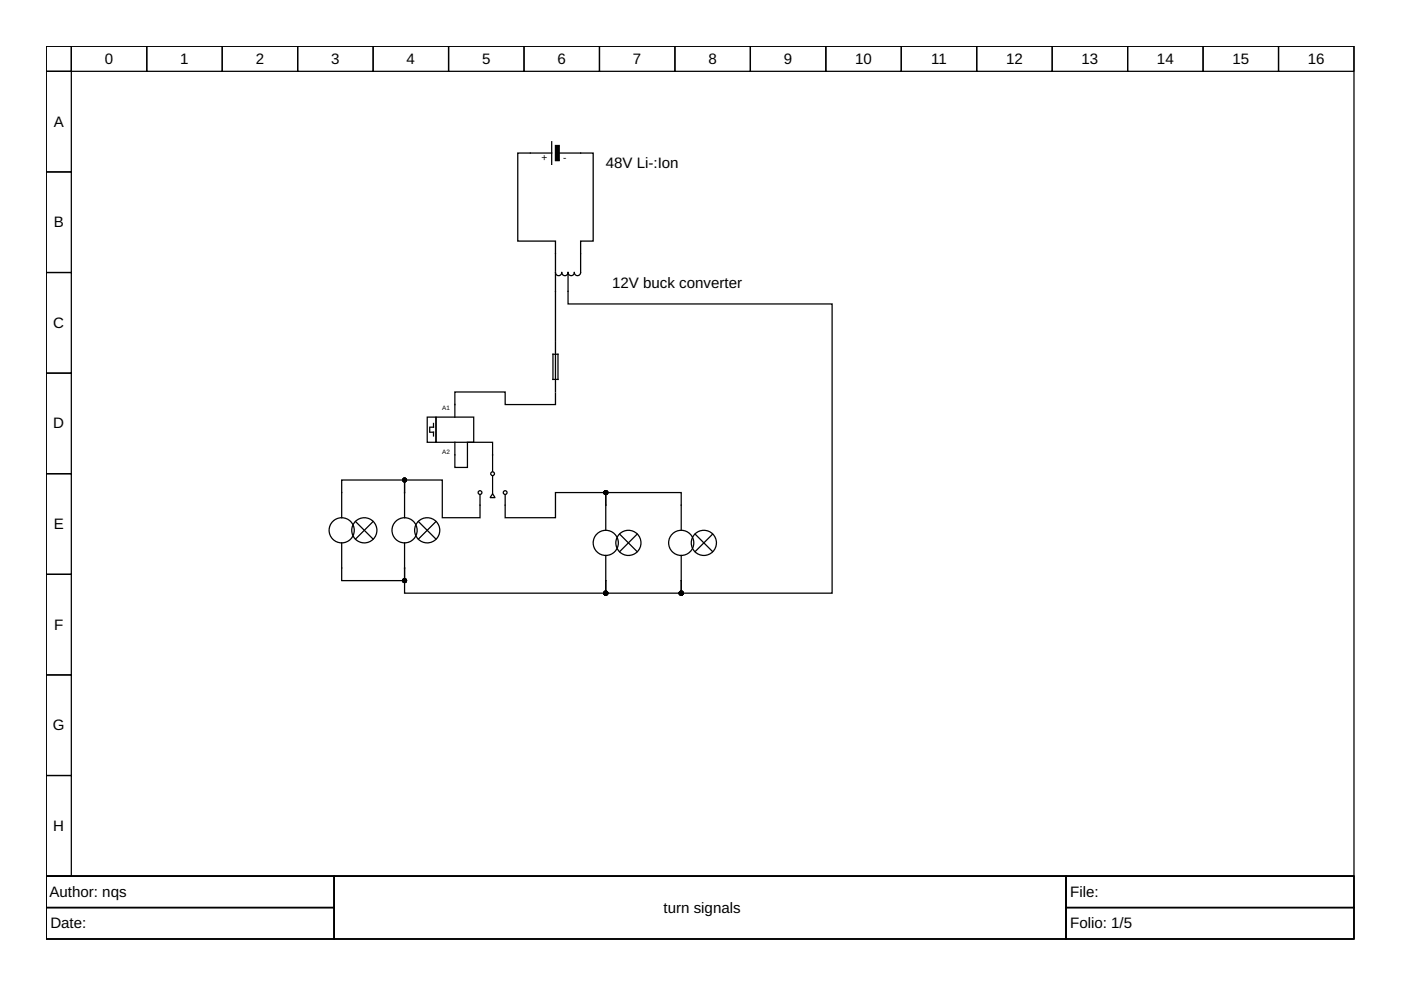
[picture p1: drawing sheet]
<svg xmlns="http://www.w3.org/2000/svg" width="297mm" height="210mm" viewBox="0 0 297 210" stroke-linecap="round" stroke-linejoin="round" font-family="sans-serif">
<g fill="none" stroke="#000" stroke-width=".27">
<path d="M9.8 9.8h277.3v176h-277.3zM9.8 9.8h5.3v5.3h-5.3zM9.8 15.1h5.3v21.4h-5.3zM15.1 9.8h16v5.3h-16zM31.1 9.8h16v5.3h-16zM47.1 9.8h16v5.3h-16zM63.1 9.8h16v5.3h-16zM79.1 9.8h16v5.3h-16zM95.1 9.8h16v5.3h-16zM111.1 9.8h16v5.3h-16zM127.1 9.8h16v5.3h-16zM143.1 9.8h16v5.3h-16z"/>
<path d="M159.1 9.8h16v5.3h-16zM175.1 9.8h16v5.3h-16zM191.1 9.8h16v5.3h-16zM207.1 9.8h16v5.3h-16zM223.1 9.8h16v5.3h-16zM239.1 9.8h16v5.3h-16zM255.1 9.8h16v5.3h-16zM271.1 9.8h16v5.3h-16zM9.8 36.5h5.3v21.3h-5.3zM117 32.5h-7.2v18.6h8v6.4M117 30.1v4.8M118.6 32.5h7.2v18.6h-2.7v6.7a.67 .67 0 0 1-.7 .6 .67 .67 0 0 1-.6-.6 .67 .67 0 0 1-.7 .6 .67 .67 0 0 1-.7-.6"/>
<path d="M9.8 57.8h5.3v21.3h-5.3zM120.4 57.8a.67 .67 0 0 1-.6 .6 .67 .67 0 0 1-.7-.6 .67 .67 0 0 1-.7 .6 .67 .67 0 0 1-.6-.6v14.4M120.4 57.8v6.6h56v61.4h-32v-2.7M9.8 79.1h5.3v21.3h-5.3zM117.2 75.1h1.1v5.3h-1.1zM117.8 72.4v10.7M90.6 88.4h1.8v5.4h-1.8zM91.1 90.7v.8M91.1 91.6h.8v.8M91.9 89.8v.8h-.8M92.4 88.4h8v5.4h-8zM96.4 93.8v5.3h2.7v-5.3h5.3v6.1"/>
<path d="M117.8 83.4v2.4h-10.7v-2.7h-10.7v5.3M9.8 100.4h5.3v21.4h-5.3zM72.4 115.1v8h13.4v-2.7M75.4 110.6l3.7 3.7M79.1 110.6l-3.7 3.7M85.8 104.4v-2.6h8v8h8v-4.8M85.8 104.4v-2.6h-13.4v8M85.8 104.4v5.4M85.8 115.1v5.3M88.7 110.6l3.7 3.7M92.4 110.6l-3.7 3.7M104.4 104.7l.6 .8h-1.1z"/>
<path d="M104.4 101v3.7M107.1 105v4.8h10.7v-5.4h10.6v2.7M128.4 107.1v5.3M128.4 117.8v5.3M128.4 107.1v-2.7h16v8M131.4 113.2l3.7 3.8M135.1 113.2l-3.7 3.8M144.4 117.8v5.3M147.4 113.2l3.7 3.8M151.1 113.2l-3.7 3.8M9.8 121.8h5.3v21.3h-5.3zM85.8 120.4v5.4h42.6v-2.7"/>
<path d="M128.4 123.1v2.7h16v-2.7M9.8 143.1h5.3v21.3h-5.3zM9.8 164.4h5.3v21.4h-5.3zM9.8 185.8h277.3v13.3h-277.3zM9.8 185.8h61v6.6h-61zM9.8 192.4h61v6.7h-61zM70.8 185.8h155.2v13.3h-155.2zM226 185.8h61.1v6.6h-61.1zM226 192.4h61.1v6.7h-61.1z"/>
<circle cx="72.4" cy="112.4" r="2.67"/>
<circle cx="77.2" cy="112.4" r="2.67"/>
<circle cx="85.8" cy="112.4" r="2.67"/>
<circle cx="90.6" cy="112.4" r="2.67"/>
<circle cx="101.8" cy="104.4" r=".4"/>
<circle cx="104.4" cy="100.4" r=".4"/>
<circle cx="107.1" cy="104.4" r=".4"/>
<circle cx="128.4" cy="115.1" r="2.67"/>
<circle cx="133.2" cy="115.1" r="2.67"/>
<circle cx="144.4" cy="115.1" r="2.67"/>
<circle cx="149.2" cy="115.1" r="2.67"/>
</g>
<g fill="#000" stroke="#000" stroke-width=".27">
<path d="M117.8 30.9h.8v3.2h-.8z" fill-rule="evenodd"/>
<circle cx="85.8" cy="101.8" r=".4"/>
<circle cx="128.4" cy="104.4" r=".4"/>
<circle cx="85.8" cy="123.1" r=".4"/>
<circle cx="128.4" cy="125.8" r=".4"/>
<circle cx="144.4" cy="125.8" r=".4"/>
</g>
<g font-size="3.2">
<text x="22.2" y="13.5">0</text>
<text x="38.2" y="13.5">1</text>
<text x="54.2" y="13.5">2</text>
<text x="70.2" y="13.5">3</text>
<text x="86.2" y="13.5">4</text>
<text x="102.2" y="13.5">5</text>
<text x="118.2" y="13.5">6</text>
<text x="134.2" y="13.5">7</text>
<text x="150.2" y="13.5">8</text>
<text x="166.2" y="13.5">9</text>
<text x="181.3" y="13.5">10</text>
<text x="197.4" y="13.5">11</text>
<text x="213.3" y="13.5">12</text>
<text x="229.3" y="13.5">13</text>
<text x="245.3" y="13.5">14</text>
<text x="261.3" y="13.5">15</text>
<text x="277.3" y="13.5">16</text>
<text x="11.4" y="26.9">A</text>
<text x="128.4" y="35.6">48V Li-:Ion</text>
<text x="11.4" y="48.2">B</text>
<text x="129.8" y="61">12V buck converter</text>
<text x="11.3" y="69.5">C</text>
<text x="11.3" y="90.8">D</text>
<text x="11.4" y="112.2">E</text>
<text x="11.5" y="133.5">F</text>
<text x="11.2" y="154.8">G</text>
<text x="11.3" y="176.2">H</text>
<text x="10.5" y="190.2">Author: nqs</text>
<text x="226.9" y="190.2">File:</text>
<text x="10.7" y="196.8">Date:</text>
<text x="140.7" y="193.5">turn signals</text>
<text x="226.9" y="196.8">Folio: 1/5</text>
</g>
<g font-size="2.1">
<text x="114.8" y="34.2">+</text>
<text x="119.4" y="34.2">-</text>
</g>
<g font-size="1.3">
<text x="93.8" y="86.8">A1</text>
<text x="93.8" y="96.2">A2</text>
</g>
</svg>
